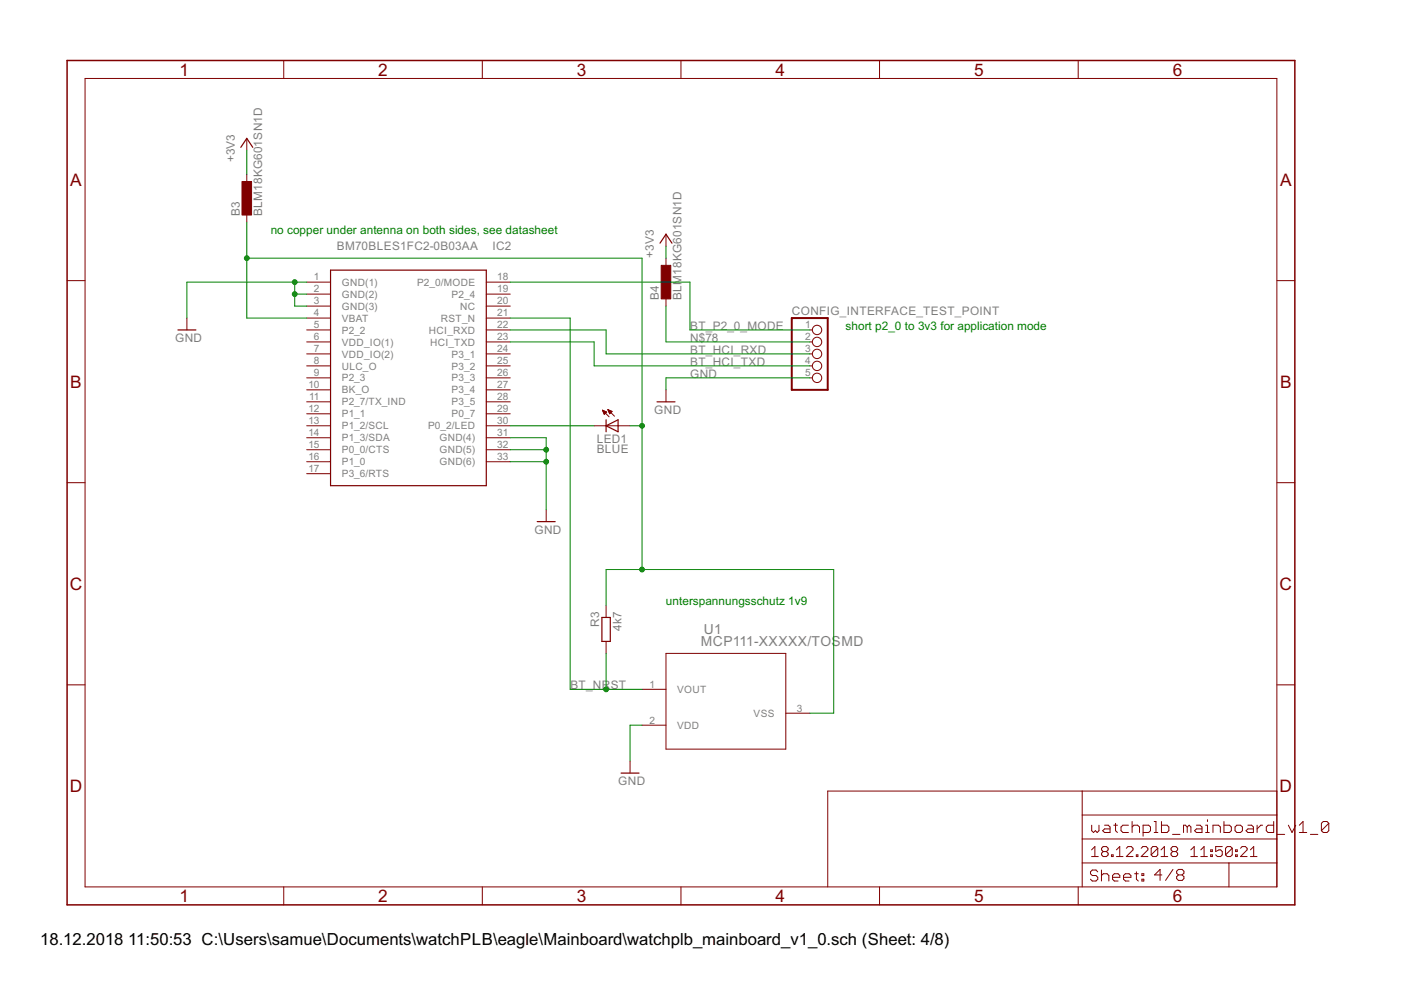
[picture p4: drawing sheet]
<svg xmlns="http://www.w3.org/2000/svg" width="297mm" height="210mm" viewBox="0 0 297 210" stroke-linecap="round" stroke-linejoin="round" font-family="sans-serif">
<path d="M51.1 31.2l1.2-1.9 1.3 1.9M70.1 57.3h33v45.7h-33zM139.9 51.6l1.3-1.9 1.3 1.9M37.7 70h3.8M128.5 90.3l2.5-1.3v2.5zM128.5 89v2.5M139.3 85.2h3.8M113.9 110.6h3.8M127.6 130.9h1.8v5.1h-1.8zM131.7 163.9h3.8" fill="none" stroke="#800000" stroke-width=".25"/>
<g fill="none" stroke="#800000" stroke-width=".21">
<path d="M18 16.6h252.7v171.4h-252.7zM60.2 12.8v3.8M102.3 12.8v3.8M144.4 12.8v3.8M186.5 12.8v3.8M228.6 12.8v3.8M52.3 29.3v2.6M52.3 37v2.5M14.2 59.5h3.8M52.3 44.6v2.5M65 59.8h5.1M103.1 59.8h5.1"/>
<path d="M141.2 49.7v2.5M141.2 54.7v2.6M270.7 59.5h3.8M39.6 67.4v2.6M65 62.4h5.1M65 64.9h5.1M65 70h5.1M65 72.5h5.1M65 75h5.1M65 77.6h5.1M65 67.4h5.1M103.1 62.4h5.1"/>
<path d="M103.1 64.9h5.1M103.1 70h5.1M103.1 72.5h5.1M103.1 75h5.1M103.1 77.6h5.1M103.1 67.4h5.1M141.2 62.4v2.5M171.7 70h.5M171.7 72.5h.5M171.7 75h.5M171.7 77.6h.5M65 82.7h5.1"/>
<path d="M65 92.8h5.1M65 95.4h5.1M65 97.9h5.1M65 90.3h5.1M65 87.7h5.1M65 80.1h5.1M65 85.2h5.1M103.1 82.7h5.1M103.1 92.8h5.1M103.1 95.4h5.1M103.1 97.9h5.1M103.1 90.3h5.1"/>
<path d="M103.1 87.7h5.1M103.1 80.1h5.1M103.1 85.2h5.1M126 90.3h7.6M127.7 87l1.4 1.4M127.7 87l.9 .4-.5 .5zM127.8 87h.1M127.8 87.2h.4M127.9 87.3h.5M127.9 87.4h.7M128 87.5h.5M128 87.7h.4"/>
<path d="M128.1 87.8h.1M128.9 86.8l1.4 1.4M128.9 86.8l.9 .4-.5 .5zM128.9 86.9h.2M129 87h.3M129 87.2h.6M129.1 87.3h.6M129.1 87.4h.5M129.2 87.5h.3M129.2 87.7h.1M141.2 82.7v2.5M171.7 80.1h.5"/>
<path d="M14.2 102.3h3.8M65 100.4h5.1M115.8 108.1v2.5M270.7 102.3h3.8M128.5 128.4v2.5M128.5 136v2.5M141.2 138.5h25.4v20.3h-25.4zM14.2 145.2h3.8M136.1 146.2h5.1M136.1 153.8h5.1M166.6 151.2h5.1M270.7 145.2h3.8"/>
<path d="M133.6 161.4v2.5M229.4 167.7v20.3M229.4 177.9h41.3M229.4 172.8h41.3M231.5 175v1.1l.3 .4 .4-.4 .4 .4 .4-.4v-1.1M234.2 175h.8l.4 .3v1.2h-1.2l-.4-.4 .4-.4h1.2M236.1 175h.8M236.5 174.6v1.5l.4 .4M238.8 179.9l.4-.4h.7l.3 .4v.3l-1.4 1.4h1.4M239.2 175h-1.1l-.4 .3v.8l.4 .4h1.1M240 175.3l.4-.3h.8l.4 .3v1.2M240 174.2v2.3"/>
<path d="M242 179.9l.3-.4h.7l.4 .4v.3l-1.4 1.4h1.4M242.4 176.5h1.1l.4-.4v-.8l-.4-.3h-1.1v2.3M244.7 176.5h.8M244.7 174.2h.4v2.3M245.5 179.9v1.4l-.4 .3h-.7l-.3-.3M245.5 179.9l-.4-.4h-.7l-.3 .4v1.4M245.5 179.9l-1.4 1.4M246.3 174.2v2.3h1.1l.4-.4v-.8l-.4-.3h-1.1M248.6 176.9h1.6M251.7 175.3l-.4-.3h-.4v1.5M251.7 175.3v1.2M251.7 175.3l.4-.3 .4 .3v1.2"/>
<path d="M253.7 175h.7l.4 .3v1.2h-1.1l-.4-.4 .4-.4h1.1M255.6 175h.4v1.5M255.6 176.5h.8M256 173.8v.4M257.2 176.5v-1.5h1.1l.4 .3v1.2M259.1 179.5h-1.4v1.1l.7-.4h.4l.3 .4v.7l-.3 .3h-.7l-.4-.3M259.5 174.2v2.3h1.2l.4-.4v-.8l-.4-.3h-1.2M261.3 179.9v1.4l-.4 .3h-.7l-.4-.3M261.3 179.9l-.4-.4h-.7l-.4 .4v1.4M261.3 179.9l-1.5 1.4M262.2 175h.8l.4 .3v.8l-.4 .4h-.8l-.3-.4v-.8zM263 179.9l.4-.4h.7l.3 .4v.3l-1.4 1.4h1.4"/>
<path d="M264.6 175h.8l.3 .3v1.2h-1.1l-.4-.4 .4-.4h1.1M266.5 175v1.5M267.7 175h-.4l-.8 .7M270 174.2v2.3h-1.1l-.4-.4v-.8l.4-.3h1.1M270.7 167.7h-95.2v20.3M270.8 176.9h1.6M273.2 175l.7 1.5 .8-1.5M275.5 176.5h1.6M275.5 175l.8-.8v2.3M277.8 176.9h1.6M281.7 174.6v1.5l-.4 .4h-.7l-.4-.4M281.7 174.6l-.4-.4h-.7l-.4 .4v1.5"/>
<path d="M281.7 174.6l-1.5 1.5M60.2 188v3.9M102.3 188v3.9M144.4 188v3.9M186.5 188v3.9M228.6 188v3.9M229.4 183h41.3M231.4 180.2l.7-.7v2.1M231.4 181.6h1.5M232.7 184.8l-.3-.3h-.8l-.4 .3v.5l.4 .3h.8l.3 .4v.4l-.3 .4h-.8l-.4-.4M233.5 184.5v2.3M233.5 185.6l.4-.3h.8l.4 .3v1.2"/>
<path d="M233.9 180.6l-.3 .3v.4l.3 .3h.7l.3-.3v-.4l-.3-.3M233.9 180.6l-.3-.4v-.3l.3-.4h.7l.3 .4v.3l-.3 .4M233.9 180.6h.7M235.6 181.3h.4v.3h-.4zM235.9 186h1.5v-.4l-.4-.3h-.7l-.4 .3v.8l.4 .4h.7M236.7 181.6h1.4M236.7 180.2l.7-.7v2.1M238.2 186h1.6v-.4l-.4-.3h-.8l-.4 .3v.8l.4 .4h.8M240.6 185.3h.7M240.9 181.3h.4v.3h-.4zM240.9 184.8v1.6l.4 .4M242.1 185.3h.4v.3h-.4z"/>
<path d="M242.1 186.4h.4v.4h-.4zM246.2 181.6h1.4M246.2 180.2l.7-.7v2.1M246.3 185.5h-1.5l1.2-1.2v2.4M248.6 180.6l-.3 .3v.4l.3 .3h.7l.4-.3v-.4l-.4-.3M248.6 180.6l-.3-.4v-.3l.3-.4h.7l.4 .4v.3l-.4 .4M248.6 180.6h.7M248.7 184.3l-1.6 2.4M249.9 185.5h.7M249.9 185.5l-.4-.4v-.4l.4-.4h.7l.4 .4v.4l-.4 .4M249.9 185.5l-.4 .4v.4l.4 .4h.7l.4-.4v-.4l-.4-.4M252.5 181.6h1.4"/>
<path d="M252.5 180.2l.7-.7v2.1M254.6 181.6h1.4M254.6 180.2l.7-.7v2.1M256.7 181.3h.3v.3h-.3zM256.7 180.2h.3v.4h-.3zM260.6 183v5M262 181.3h.3v.3h-.3zM262 180.2h.3v.4h-.3zM265.1 181.6h1.4M265.1 180.2l.7-.7v2.1"/>
<circle cx="173.2" cy="70" r=".99"/>
<circle cx="173.2" cy="77.6" r=".99"/>
<circle cx="173.2" cy="72.5" r=".99"/>
<circle cx="173.2" cy="75" r=".99"/>
<circle cx="173.2" cy="80.1" r=".99"/>
</g>
<path d="M167.9 67.4h7.6v15.3h-7.6z" fill="none" stroke="#800000" stroke-width=".42"/>
<path d="M14.2 12.8h260.3v179.1h-260.3z" fill="none" stroke="#800000" stroke-width=".32"/>
<g fill="#800000" stroke="#800000" stroke-width=".21">
<path d="M51.3 38.5h2v7.1h-2z"/>
<path d="M140.2 56.3h2v7.1h-2z"/>
</g>
<g fill="none" stroke="#008000" stroke-width=".21">
<path d="M52.3 31.9v5.1M52.3 47.1v20.3h12.7M52.3 54.7h83.8v66.1M62.5 59.8v5.1h2.5M65 59.8h-25.4v7.6M108.2 59.8h38.1v10.2h25.4M141.2 52.2v2.5M62.5 62.4h2.5M108.2 67.4h12.7v78.8h15.2M108.2 70h20.3v5h43.2M108.2 72.5h17.8v5.1h45.7M141.2 64.9v7.6h30.5"/>
<path d="M108.2 97.9h7.6M108.2 92.8h7.6v15.3M108.2 95.4h7.6M108.2 90.3h17.8M133.6 90.3h2.5M171.7 80.1h-30.5v2.6M128.5 128.4v-7.6h48.3v30.4h-5.1M128.5 138.5v7.7M136.1 153.8h-2.5v7.6"/>
</g>
<g fill="#008000" stroke="#008000" stroke-width=".21">
<circle cx="62.5" cy="59.8" r=".51"/>
<circle cx="62.5" cy="62.4" r=".51"/>
<circle cx="115.8" cy="97.9" r=".51"/>
<circle cx="115.8" cy="95.4" r=".51"/>
<circle cx="128.5" cy="146.2" r=".51"/>
<circle cx="52.3" cy="54.7" r=".51"/>
<circle cx="136.1" cy="90.3" r=".51"/>
<circle cx="136.1" cy="120.8" r=".51"/>
</g>
<g font-size="4.1" fill="#800000">
<text x="38.1" y="16">1</text>
<text x="80.2" y="16">2</text>
<text x="122.3" y="16">3</text>
<text x="164.4" y="16">4</text>
<text x="206.5" y="16">5</text>
<text x="248.6" y="16">6</text>
<text x="14.9" y="39.4">A</text>
<text x="271.4" y="39.4">A</text>
<text x="14.9" y="82.2">B</text>
<text x="271.4" y="82.2">B</text>
<text x="14.8" y="125.1">C</text>
<text x="271.3" y="125.1">C</text>
<text x="14.8" y="167.9">D</text>
<text x="271.3" y="167.9">D</text>
<text x="38.1" y="191.2">1</text>
<text x="80.2" y="191.2">2</text>
<text x="122.3" y="191.2">3</text>
<text x="164.4" y="191.2">4</text>
<text x="206.5" y="191.2">5</text>
<text x="248.6" y="191.2">6</text>
</g>
<g font-size="4">
<text x="8.5" y="200.4">18.12.2018</text>
<text x="27.2" y="200.4">11:50:53 C:\Users\samue\Documents\watchPLB\eagle\Mainboard\watchplb_mainboard_v1_0.sch (Sheet: 4/8)</text>
</g>
<g font-size="3.3" fill="#808080">
<text x="148.6" y="137">MCP111-XXXXX/TOSMD</text>
<text x="149.2" y="134.5">U1</text>
</g>
<g font-size="2.8" fill="#808080">
<text x="49.8" y="34.4" transform="rotate(-90 49.8 34.4)">+3V3</text>
<text x="50.8" y="45.8" transform="rotate(-90 50.8 45.8)">B3</text>
<text x="55.6" y="45.8" transform="rotate(-90 55.6 45.8)">BLM18KG601SN1D</text>
<text x="71.4" y="53.1">BM70BLES1FC2-0B03AA</text>
<text x="104.4" y="53.1">IC2</text>
<text x="138.7" y="54.7" transform="rotate(-90 138.7 54.7)">+3V3</text>
<text x="139.7" y="63.6" transform="rotate(-90 139.7 63.6)">B4</text>
<text x="144.5" y="63.6" transform="rotate(-90 144.5 63.6)">BLM18KG601SN1D</text>
<text x="146.3" y="70">BT_P2_0_MODE</text>
<text x="167.9" y="66.8">CONFIG_INTERFACE_TEST_POINT</text>
<text x="37.1" y="72.5">GND</text>
<text x="146.3" y="75">BT_HCI_RXD</text>
<text x="146.3" y="77.6">BT_HCI_TXD</text>
<text x="146.3" y="72.5">N$78</text>
<text x="146.3" y="80.1">GND</text>
<text x="138.7" y="87.7">GND</text>
<text x="126.5" y="96">BLUE</text>
<text x="126.5" y="93.8">LED1</text>
<text x="113.3" y="113.1">GND</text>
<text x="127" y="132.9" transform="rotate(-90 127 132.9)">R3</text>
<text x="131.8" y="133.7" transform="rotate(-90 131.8 133.7)">4k7</text>
<text x="120.9" y="146.1">BT_NRST</text>
<text x="131.1" y="166.5">GND</text>
</g>
<g font-size="2.8" fill="#008000">
<text x="57.4" y="49.7">no copper under antenna on both sides, see datasheet</text>
<text x="179.3" y="70">short p2_0 to 3v3 for application mode</text>
<text x="141.2" y="128.4">unterspannungsschutz 1v9</text>
</g>
<g font-size="2.4" fill="#808080">
<text x="66.6" y="59.5">1</text>
<text x="105.4" y="59.5">18</text>
<text x="66.6" y="62">2</text>
<text x="66.6" y="64.5">3</text>
<text x="72.5" y="60.6">GND(1)</text>
<text x="72.5" y="63.1">GND(2)</text>
<text x="72.5" y="65.6">GND(3)</text>
<text x="88.4" y="60.6">P2_0/MODE</text>
<text x="95.7" y="63.1">P2_4</text>
<text x="97.5" y="65.6">NC</text>
<text x="105.4" y="64.5">20</text>
<text x="105.4" y="62">19</text>
<text x="66.6" y="69.6">5</text>
<text x="66.6" y="67.1">4</text>
<text x="72.5" y="70.7">P2_2</text>
<text x="72.5" y="68.2">VBAT</text>
<text x="90.9" y="70.7">HCI_RXD</text>
<text x="93.5" y="68.2">RST_N</text>
<text x="105.4" y="69.6">22</text>
<text x="105.4" y="67.1">21</text>
<text x="170.7" y="69.6">1</text>
<text x="66.6" y="77.2">8</text>
<text x="66.6" y="72.1">6</text>
<text x="66.6" y="74.7">7</text>
<text x="72.5" y="73.3">VDD_IO(1)</text>
<text x="72.5" y="75.8">VDD_IO(2)</text>
<text x="91.2" y="73.3">HCI_TXD</text>
<text x="95.7" y="75.8">P3_1</text>
<text x="105.4" y="72.1">23</text>
<text x="105.4" y="74.7">24</text>
<text x="105.4" y="77.2">25</text>
<text x="170.7" y="72.1">2</text>
<text x="170.7" y="74.7">3</text>
<text x="170.7" y="77.2">4</text>
<text x="65.4" y="82.3">10</text>
<text x="66.6" y="79.8">9</text>
<text x="72.5" y="83.4">BK_O</text>
<text x="72.5" y="80.9">P2_3</text>
<text x="72.5" y="78.3">ULC_O</text>
<text x="95.7" y="78.3">P3_2</text>
<text x="95.7" y="80.9">P3_3</text>
<text x="95.7" y="83.4">P3_4</text>
<text x="105.4" y="79.8">26</text>
<text x="105.4" y="82.3">27</text>
<text x="170.7" y="79.8">5</text>
<text x="65.4" y="87.4">12</text>
<text x="65.4" y="89.9">13</text>
<text x="65.5" y="84.8">11</text>
<text x="72.5" y="88.5">P1_1</text>
<text x="72.5" y="86">P2_7/TX_IND</text>
<text x="95.7" y="88.5">P0_7</text>
<text x="95.7" y="86">P3_5</text>
<text x="105.4" y="89.9">30</text>
<text x="105.4" y="87.4">29</text>
<text x="105.4" y="84.8">28</text>
<text x="65.4" y="95">15</text>
<text x="65.4" y="92.5">14</text>
<text x="72.5" y="91">P1_2/SCL</text>
<text x="72.5" y="93.6">P1_3/SDA</text>
<text x="90.8" y="91">P0_2/LED</text>
<text x="93.2" y="93.6">GND(4)</text>
<text x="105.4" y="92.5">31</text>
<text x="105.4" y="95">32</text>
<text x="65.4" y="97.5">16</text>
<text x="65.4" y="100.1">17</text>
<text x="72.5" y="96.1">P0_0/CTS</text>
<text x="72.5" y="98.7">P1_0</text>
<text x="72.5" y="101.2">P3_6/RTS</text>
<text x="93.2" y="96.1">GND(5)</text>
<text x="93.2" y="98.7">GND(6)</text>
<text x="105.4" y="97.5">33</text>
<text x="137.7" y="145.8">1</text>
<text x="143.6" y="146.9">VOUT</text>
<text x="137.7" y="153.4">2</text>
<text x="143.6" y="154.5">VDD</text>
<text x="159.8" y="152">VSS</text>
<text x="168.9" y="150.9">3</text>
</g>
</svg>
